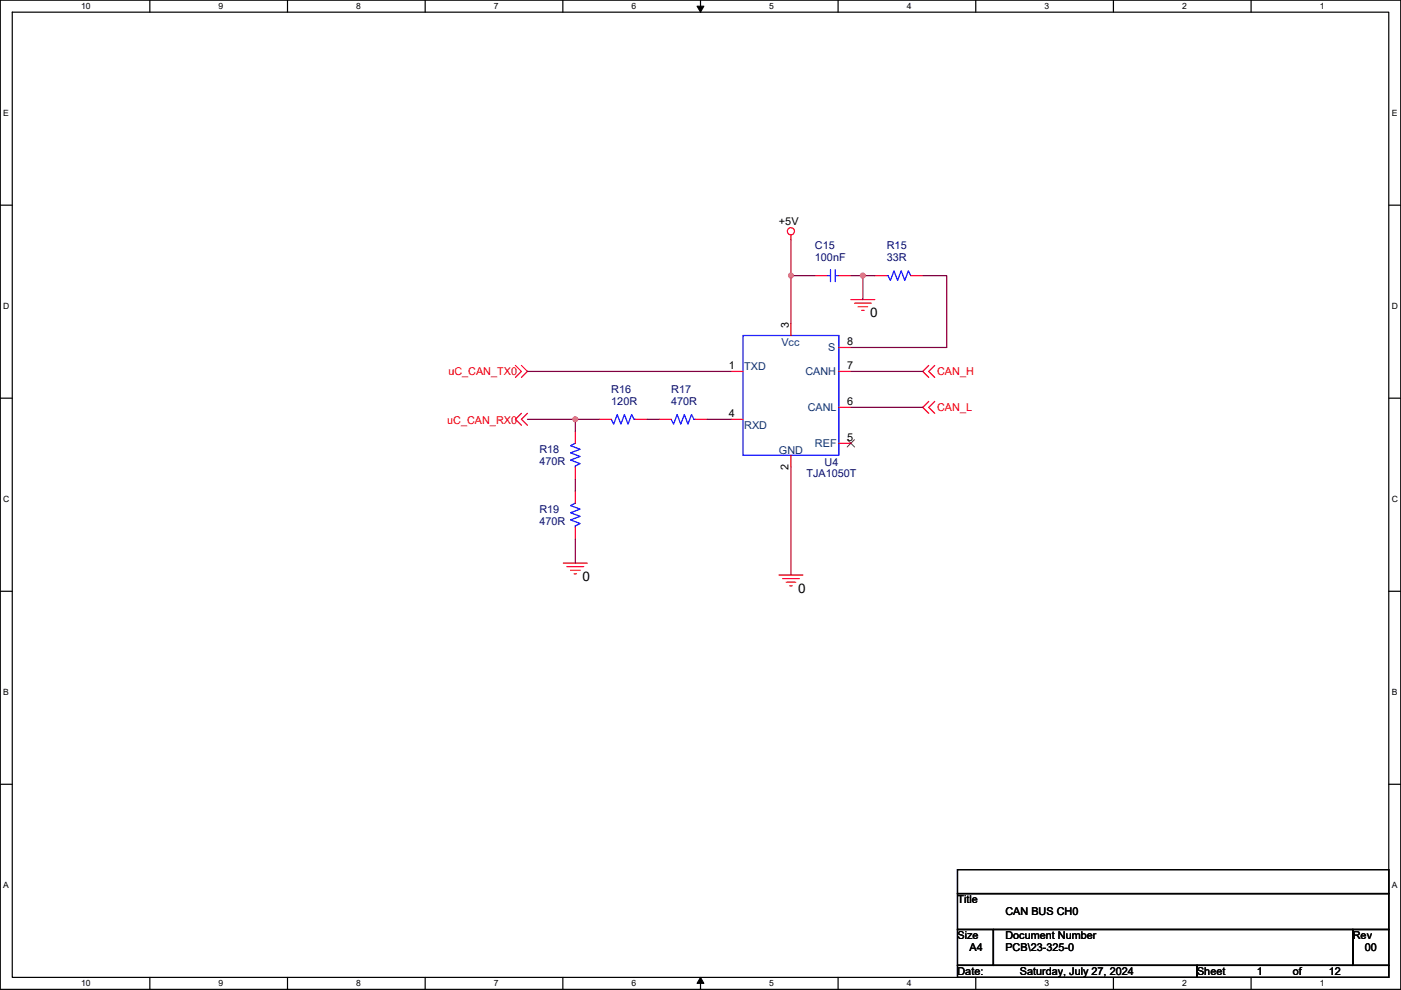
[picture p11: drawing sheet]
<svg xmlns="http://www.w3.org/2000/svg" width="297mm" height="210mm" viewBox="0 0 297 210" stroke-linecap="round" stroke-linejoin="round" font-family="sans-serif">
<path d="M.1 0h296.9v209.8h-296.9zM2.6 2.6h291.8v204.7h-291.8z" fill="none" stroke="#000" stroke-width=".25"/>
<g fill="#fff">
<path d="M17.2 .3h2v2h-2z"/>
<path d="M17.2 207.6h2v2h-2z"/>
</g>
<path d="M31.8 0v2.6M31.8 207.3v2.5" fill="none" stroke="#000" stroke-width=".25"/>
<g fill="#fff">
<path d="M46.4 .3h.9v2h-.9z"/>
<path d="M46.4 207.6h.9v2h-.9z"/>
</g>
<path d="M61 0v2.6M61 207.3v2.5" fill="none" stroke="#000" stroke-width=".25"/>
<g fill="#fff">
<path d="M75.5 .3h1v2h-1z"/>
<path d="M75.5 207.6h1v2h-1z"/>
</g>
<path d="M90.1 0v2.6M90.1 207.3v2.5" fill="none" stroke="#000" stroke-width=".25"/>
<g fill="#fff">
<path d="M104.7 .3h1v2h-1z"/>
<path d="M104.7 207.6h1v2h-1z"/>
</g>
<path d="M119.3 0v2.6M119.3 207.3v2.5" fill="none" stroke="#000" stroke-width=".25"/>
<g fill="#fff">
<path d="M133.9 .3h1v2h-1z"/>
<path d="M133.9 207.6h1v2h-1z"/>
</g>
<path d="M148.5 0v2.6M148.5 207.3v2.5" fill="none" stroke="#000" stroke-width=".25"/>
<path d="M147.8 1.3h1.4l-.7 1.3zM148.5 207.3l.7 1.3h-1.4z" fill="#000" stroke="#000" stroke-width=".21"/>
<g fill="#fff">
<path d="M163.1 .3h1v2h-1z"/>
<path d="M163.1 207.6h1v2h-1z"/>
</g>
<path d="M177.7 0v2.6M177.7 207.3v2.5" fill="none" stroke="#000" stroke-width=".25"/>
<g fill="#fff">
<path d="M192.3 .3h1v2h-1z"/>
<path d="M192.3 207.6h1v2h-1z"/>
</g>
<path d="M206.9 0v2.6M206.9 207.3v2.5" fill="none" stroke="#000" stroke-width=".25"/>
<g fill="#fff">
<path d="M221.5 .3h1v2h-1z"/>
<path d="M221.5 207.6h1v2h-1z"/>
</g>
<path d="M236.1 0v2.6M236.1 207.3v2.5" fill="none" stroke="#000" stroke-width=".25"/>
<g fill="#fff">
<path d="M250.7 .3h.9v2h-.9z"/>
<path d="M250.7 207.6h.9v2h-.9z"/>
</g>
<path d="M265.3 0v2.6M265.3 207.3v2.5" fill="none" stroke="#000" stroke-width=".25"/>
<g fill="#fff">
<path d="M279.8 .3h1v2h-1z"/>
<path d="M279.8 207.6h1v2h-1z"/>
<path d="M.7 23.1h1.2v2h-1.2z"/>
<path d="M295.1 23.1h1.2v2h-1.2z"/>
<path d="M.7 64h1.3v2h-1.3z"/>
<path d="M295.1 64h1.3v2h-1.3z"/>
</g>
<path d="M.1 43.5h2.5M294.4 43.5h2.6" fill="none" stroke="#000" stroke-width=".25"/>
<g fill="#fff">
<path d="M.7 104.9h1.3v2.1h-1.3z"/>
<path d="M295.1 104.9h1.3v2.1h-1.3z"/>
</g>
<path d="M.1 84.5h2.5M294.4 84.5h2.6" fill="none" stroke="#000" stroke-width=".25"/>
<g fill="#fff">
<path d="M.7 145.9h1.2v2h-1.2z"/>
<path d="M295.1 145.9h1.2v2h-1.2z"/>
</g>
<path d="M.1 125.4h2.5M294.4 125.4h2.6" fill="none" stroke="#000" stroke-width=".25"/>
<g fill="#fff">
<path d="M.7 186.8h1.2v2h-1.2z"/>
<path d="M295.1 186.8h1.2v2h-1.2z"/>
</g>
<path d="M.1 166.3h2.5M294.4 166.3h2.6M203 184.4h91.4v5.1h-91.4zM203 189.5h91.4v7.6h-91.4zM203 197.1h7.6v7.7h-7.6zM210.6 197.1h76.2v7.7h-76.2zM286.8 197.1h7.6v7.7h-7.6zM203 204.8h50.8v2.5h-50.8zM253.8 204.8h40.6v2.5h-40.6z" fill="none" stroke="#000" stroke-width=".25"/>
<g fill="none" stroke="#f00" stroke-width=".25">
<path d="M167.7 49.8v1M172.8 58.5h2.5M177.9 58.5h2.5M185.5 58.5h2.5M193.1 58.5h2.5M109.3 77.5l1.3 1.3-1.3 1.3M110.6 77.5l1.2 1.3-1.2 1.3M155 78.8h2.5M167.7 68.6v2.6M177.9 73.7h2.5M177.9 78.8h2.5M180.4 63.5h5.1"/>
<path d="M181.2 64.3h3.5M181.9 65.1h2.1M182.7 65.8h.5M196.9 77.5l-1.3 1.3 1.3 1.3M198.2 77.5l-1.3 1.3 1.3 1.3M110.6 87.7l-1.3 1.2 1.3 1.3M111.8 87.7l-1.2 1.2 1.2 1.3M122 91.5v2.5M122 99.1v2.5M127.1 88.9h2.5M134.7 88.9h2.5M139.8 88.9h2.5"/>
<path d="M147.4 88.9h2.5M155 88.9h2.5M167.7 96.6v2.5M177.9 86.4h2.5M177.9 94h2.5M196.9 85.1l-1.3 1.3 1.3 1.3M198.2 85.1l-1.3 1.3 1.3 1.3M119.4 119.4h5.1M122 104.2v2.5M122 111.8v2.5M120.2 120.2h3.6M121 120.9h2"/>
<path d="M121.7 121.7h.5M165.2 122h5M165.9 122.7h3.6M166.7 123.5h2M167.4 124.2h.6"/>
<circle cx="167.7" cy="49.1" r=".76"/>
</g>
<path d="M175.3 58.5h.8M176.1 57.2v2.5M177.1 57.2v2.5M177.1 58.5h.8M188 58.5h.3l.5 1 .7-2.1 .8 2.1 .8-2.1 .7 2.1 .8-2.1 .5 1.1M157.5 71.2h20.4v25.4h-20.4zM122 94l-1 .5 2 .8-2 .8 2 .7-2 .8 2 .7-1 .5v.3M129.6 88.9l.5 1.1 .8-2.1 .7 2.1 .8-2.1 .8 2.1 .7-2.1 .5 1h.3M142.3 88.9l.5 1.1 .8-2.1 .7 2.1 .8-2.1 .8 2.1 .7-2.1 .5 1h.3M122 106.7l-1 .5 2 .8-2 .8 2 .7-2 .8 2 .7-1 .5v.3" fill="none" stroke="#00f" stroke-width=".25"/>
<path d="M179.6 93.3l1.6 1.5M181.2 93.3l-1.6 1.5" fill="none" stroke="#804000" stroke-width=".21"/>
<g fill="none" stroke="#800040" stroke-width=".25">
<path d="M167.7 58.5h5.1M167.7 50.8v7.7M167.7 58.5v10.1M180.4 58.5h2.5M182.9 58.5v5M182.9 58.5h2.6M195.6 58.5h5.1v15.2h-20.3M111.8 78.8h43.2M180.4 78.8h15.2M111.8 88.9h10.2M122 88.9h5.1M122 88.9v2.6"/>
<path d="M137.2 88.9h2.6M149.9 88.9h5.1M167.7 99.1v22.9M180.4 86.4h15.2M122 101.6v2.6M122 114.3v5.1"/>
</g>
<g fill="#f0f" stroke="#f0f" stroke-width=".25">
<circle cx="167.7" cy="58.4" r=".5"/>
<circle cx="182.9" cy="58.4" r=".5"/>
<circle cx="122" cy="88.9" r=".5"/>
</g>
<g font-size="2.8">
<text x="184.5" y="67.3">0</text>
<text x="123.5" y="123.2">0</text>
<text x="169.2" y="125.7">0</text>
</g>
<g font-size="2.3">
<text x="165.2" y="47.8">+5V</text>
<text x="167.3" y="69.6" transform="rotate(-90 167.3 69.6)">3</text>
<text x="179.6" y="73.2">8</text>
<text x="154.5" y="78.3">1</text>
<text x="179.6" y="78.3">7</text>
<text x="154.5" y="88.4">4</text>
<text x="179.6" y="85.9">6</text>
<text x="179.6" y="93.5">5</text>
<text x="167.2" y="99.6" transform="rotate(-90 167.2 99.6)">2</text>
<text x="203" y="191.6">Title</text>
<text x="213.2" y="194.1">CAN BUS CH0</text>
<text x="203" y="199.2">Size</text>
<text x="205.5" y="201.7">A4</text>
<text x="213.2" y="199.2">Document Number</text>
<text x="213.2" y="201.7">PCB\23-325-0</text>
<text x="286.8" y="199.2">Rev</text>
<text x="289.4" y="201.7">00</text>
<text x="203" y="206.8">Date:</text>
<text x="216.2" y="206.8">Saturday, July 27, 2024</text>
<text x="253.8" y="206.8">Sheet</text>
<text x="266.5" y="206.8">1</text>
<text x="274.1" y="206.8">of</text>
<text x="281.7" y="206.8">12</text>
</g>
<g font-size="2.3" fill="#000080">
<text x="172.8" y="52.9">C15</text>
<text x="188" y="52.9">R15</text>
<text x="172.8" y="55.4">100nF</text>
<text x="188" y="55.4">33R</text>
<text x="129.6" y="83.4">R16</text>
<text x="142.3" y="83.4">R17</text>
<text x="129.6" y="85.9">120R</text>
<text x="142.3" y="85.9">470R</text>
<text x="114.4" y="96.1">R18</text>
<text x="114.4" y="98.6">470R</text>
<text x="171" y="101.2">TJA1050T</text>
<text x="174.8" y="98.9">U4</text>
<text x="114.4" y="108.8">R19</text>
<text x="114.4" y="111.3">470R</text>
</g>
<g font-size="2.3" fill="#004080">
<text x="165.7" y="73.5">Vcc</text>
<text x="175.6" y="74.5">S</text>
<text x="157.8" y="78.5">TXD</text>
<text x="170.7" y="79.6">CANH</text>
<text x="171.3" y="87.2">CANL</text>
<text x="157.8" y="91">RXD</text>
<text x="172.8" y="94.8">REF</text>
<text x="165.2" y="96.3">GND</text>
</g>
<g font-size="2.3" fill="#f00">
<text x="95.1" y="79.6">uC_CAN_TX0</text>
<text x="198.7" y="79.6">CAN_H</text>
<text x="94.8" y="90">uC_CAN_RX0</text>
<text x="198.7" y="87.2">CAN_L</text>
</g>
<g font-size="1.8">
<text x="17.2" y="1.9">10</text>
<text x="46.4" y="1.9">9</text>
<text x="75.5" y="1.9">8</text>
<text x="104.7" y="1.9">7</text>
<text x="133.9" y="1.9">6</text>
<text x="163.1" y="1.9">5</text>
<text x="192.3" y="1.9">4</text>
<text x="221.5" y="1.9">3</text>
<text x="250.7" y="1.9">2</text>
<text x="279.8" y="1.9">1</text>
<text x=".7" y="24.7">E</text>
<text x="295.1" y="24.7">E</text>
<text x=".7" y="65.6">D</text>
<text x="295.1" y="65.6">D</text>
<text x=".7" y="106.6">C</text>
<text x="295.1" y="106.6">C</text>
<text x=".7" y="147.5">B</text>
<text x="295.1" y="147.5">B</text>
<text x=".7" y="188.4">A</text>
<text x="295.1" y="188.4">A</text>
<text x="17.2" y="209.2">10</text>
<text x="46.4" y="209.2">9</text>
<text x="75.5" y="209.2">8</text>
<text x="104.7" y="209.2">7</text>
<text x="133.9" y="209.2">6</text>
<text x="163.1" y="209.2">5</text>
<text x="192.3" y="209.2">4</text>
<text x="221.5" y="209.2">3</text>
<text x="250.7" y="209.2">2</text>
<text x="279.8" y="209.2">1</text>
</g>
</svg>
